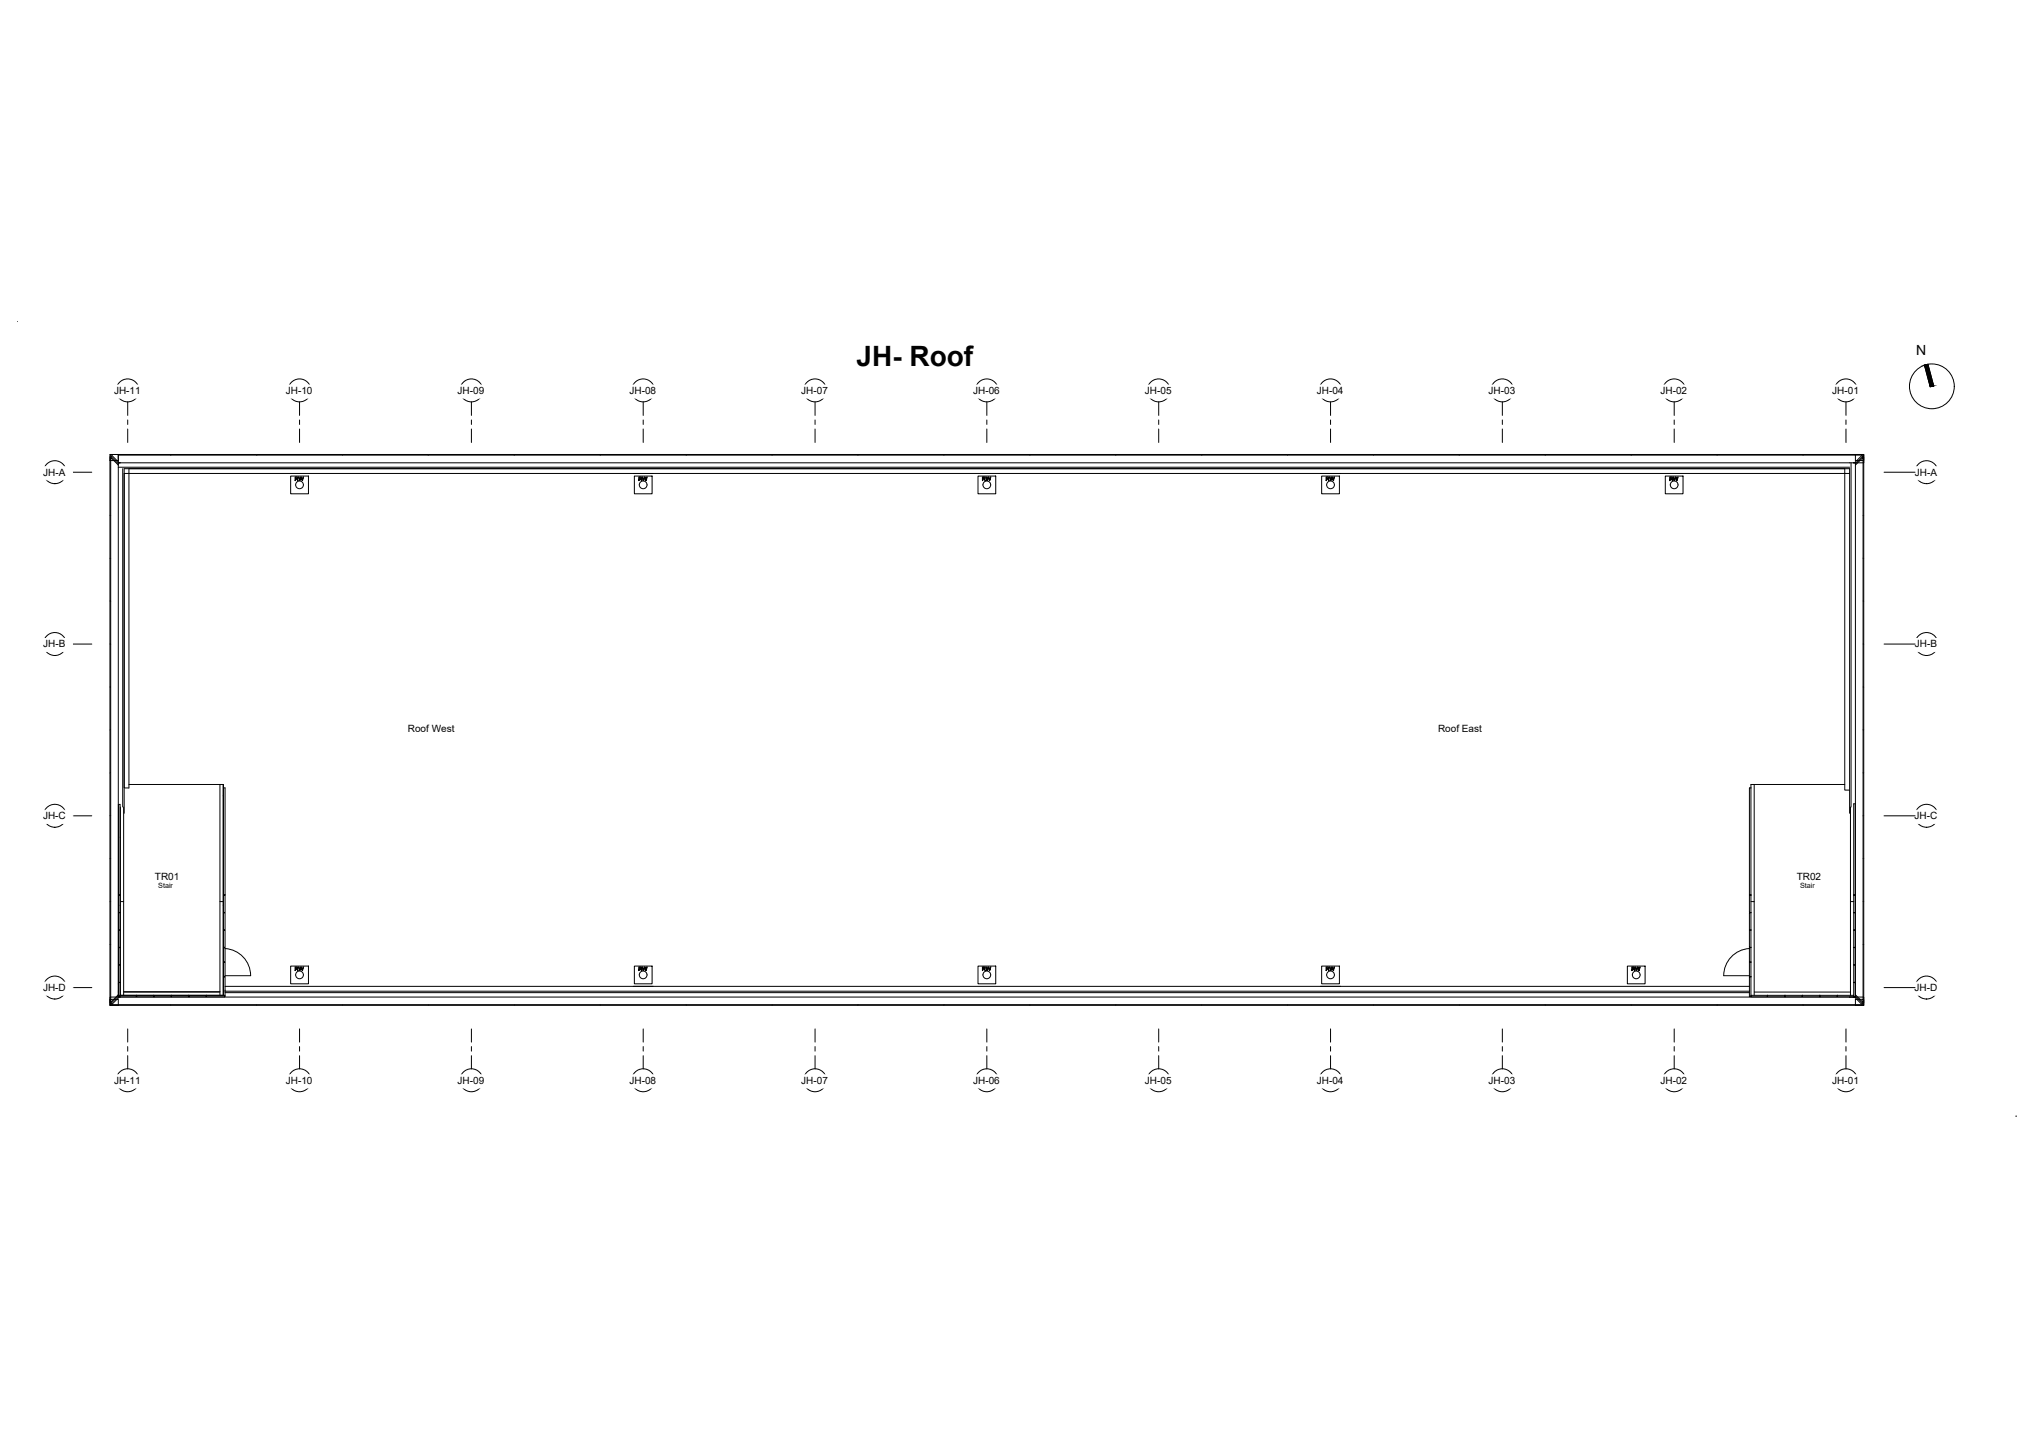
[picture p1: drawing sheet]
<svg xmlns="http://www.w3.org/2000/svg" width="1189mm" height="841mm" viewBox="0 0 1189 841" stroke-linecap="round" stroke-linejoin="round" font-family="sans-serif">
<!-- layer: A-DOOR -->
<path d="M132 555a16 16 0 0 1 15 16h-15M1023 555a16 16 0 0 0-15 16h15" fill="none" stroke="#000" stroke-width=".58"/>
<!-- layer: A-WALL -->
<g fill="none" stroke="#000" stroke-width=".58">
<path d="M69 272h.1M69 273h1013M72 274v198M75 274v187h-2v-187h1009v202M1079 274v188h3M1082 277h-1009v199M1082 271v201M130 459l1 2M70 472v110h60v-123h-1v123M72 472v110M130 465h1M1024 461v-2h2v123"/>
<path d="M1082 472v110M70 490h.1M70 529h.1M70 523v1M70 534h.1M70 527h2M129 527h1M130 529h1M131 523v1M131 534h.1M1024 523v1M1024 534h.1"/>
<path d="M1024 527h2M1082 527h2M1084 523v1M1084 534h.1M70 544h.1M70 554h.1M131 544h.1M131 554h.1M1024 544h.1M1024 554h.1M1084 544h.1M1084 554h.1"/>
<path d="M69 580v3h1016M69 580h.1M69 576v-305h1016v305M70 564h.1M70 575h.1M131 563h.1M131 571h.1M132 580h.1M132 580h891M132 577h891M1024 563h.1M1024 571h.1"/>
<path d="M1084 564h.1M1084 575h.1M1085 576h.1M69 581h.1M72 580h57M132 581h891M1024 582h.1M1026 580h56M1033 582h1M1044 582h.1M1054 582h.1M1064 582h.1"/>
<path d="M1074 582h1M1082 583h.1M1084 582h.1M1085 582h.1"/>
</g>
<!-- layer: A-GLAZ-CWMG -->
<path d="M64 269h5v-3h-5v322h5v-4h-4v4M65 266v3M69 266h1021v5h-6h1l4-4M1088 267h1l-4 4v1l4-4v318l-4-4v-6M1089 266v3h-4v-3h5v321M1090 266h-1021v5h1l-5-4 4 4v1l-4-4v318l4-4v1l-4 4 5-4M69 576v4M64 588h1026M65 583l-1 5h1026v-5h-8M65 583h4M1088 587h1l-4-4v-1v1h-1h1l4 4M1090 584v4h-5v-4h4v4" fill="none" stroke="#000" stroke-width=".58"/>
<!-- layer: A-GLAZ-CURT -->
<g fill="none" stroke="#000" stroke-width=".58">
<path d="M69 470h1v53h-1zM131 461h1v62h-1zM1023 461h1v62h-1zM1084 470h1v53h-1zM70 534h-1v-10h1v59h-1v-8h1h-1v-11h1M70 534h-1v10h1M131 534h1v10h-1M131 534h1v-10h-1v58M1024 534h-1v-10h1v59h-1v-12h1M1024 534h-1v10h1M1084 534h1v-10h-1v59h1v-8h-1h1v-11h-1M1084 534h1v10h-1"/>
<path d="M70 554h-1v10h1M70 544h-1v10h1M131 554h1v9h-1M131 544h1v10h-1M1024 554h-1v9h1M1024 544h-1v10h1M1084 554h1v10h-1M1084 544h1v10h-1M131 571h1l-1 12M131 563h1v8h-1M1024 563h-1v8h1M110 582v1h-10v-1v1h-10v-1v1h-10v-1v1h-11v-1h62v1h-10v-1"/>
<path d="M111 582v1h10v-1M1033 582v1h-9v-1h60v1h-9v-1M1034 582v1h10v-1M1044 582v1h10v-1M1054 582v1h10v-1v1h10v-1"/>
</g>
<!-- layer: P-SANR-FIXT -->
<g fill="none" stroke="#000" stroke-width=".58">
<path d="M170 278h10v11h-10zM173 279h1v1v1l-1-1v1zM173 279l1 1h-1zM175 279v2l1-2 1 2 1-2-1 2-1-2-1 2zM370 277h12M371 278h10v11h-10zM374 279h1v1v1l-1-1v1zM374 279h1l-1 1zM375 279l1 2 1-2 1 2 1-2-1 2-1-2-1 2zM572 278h10v11h-10zM575 279h1v1v1l-1-1v1zM575 279h1l-1 1z"/>
<path d="M576 279l1 2 1-2 1 2v-2v2l-1-2-1 2zM772 277h12M773 278h10v11h-10zM775 279h2v1v1l-1-1-1 1zM776 279h1l-1 1zM777 279l1 2 1-2 1 2v-2v2l-1-2-1 2zM974 278h10v11h-10zM976 279h2v1v1l-1-1-1 1zM977 279l1 1h-1zM978 279l1 2 1-2 1 2v-2v2l-1-2-1 2zM170 565h10v10h-10zM173 565l1 1v1v1l-1-1v1z"/>
<path d="M173 566h1h-1zM175 565v2l1-2 1 2 1-2-1 3-1-2-1 2zM370 577h12M371 565h10v10h-10zM374 565l1 1v1v1l-1-1v1zM374 566h1h-1zM375 565l1 2 1-2 1 2 1-2-1 3-1-2-1 2zM572 565h10v10h-10zM575 565l1 1v1v1l-1-1v1zM575 566h1h-1zM576 565l1 2 1-2 1 2v-2v3l-1-2-1 2zM772 577h12"/>
<path d="M773 565h10v10h-10zM775 565l2 1v1v1l-1-1-1 1zM776 566h1h-1zM777 565l1 2 1-2 1 2v-2v3l-1-2-1 2zM952 565h10v10h-10zM954 565l2 1-1 1 1 1-1-1-1 1zM955 566h1h-1zM956 565l1 2v-2l1 2 1-2v3l-1-2-1 2z"/>
<circle cx="175" cy="284" r="2.3"/>
<circle cx="376" cy="284" r="2.3"/>
<circle cx="577" cy="284" r="2.3"/>
<circle cx="778" cy="284" r="2.3"/>
<circle cx="979" cy="284" r="2.3"/>
<circle cx="175" cy="570" r="2.3"/>
<circle cx="376" cy="570" r="2.3"/>
<circle cx="577" cy="570" r="2.3"/>
<circle cx="778" cy="570" r="2.3"/>
<circle cx="957" cy="570" r="2.3"/>
</g>
<!-- layer: A-ROOF -->
<path d="M75 459h54M1026 459h53M72 580h57" fill="none" stroke="#000" stroke-width=".58"/>
<!-- layer: S-GRID-IDEN -->
<g fill="none" stroke="#000" stroke-width=".58">
<circle cx="75" cy="228" r="7"/>
<circle cx="175" cy="228" r="7"/>
<circle cx="276" cy="228" r="7"/>
<circle cx="376" cy="228" r="7"/>
<circle cx="477" cy="228" r="7"/>
<circle cx="577" cy="228" r="7"/>
<circle cx="678" cy="228" r="7"/>
<circle cx="778" cy="228" r="7"/>
<circle cx="879" cy="228" r="7"/>
<circle cx="979" cy="228" r="7"/>
<circle cx="1079" cy="228" r="7"/>
<circle cx="32" cy="276" r="7"/>
<circle cx="1127" cy="276" r="7"/>
<circle cx="32" cy="377" r="7"/>
<circle cx="1127" cy="377" r="7"/>
<circle cx="32" cy="477" r="7"/>
<circle cx="1127" cy="477" r="7"/>
<circle cx="32" cy="578" r="7"/>
<circle cx="1127" cy="578" r="7"/>
<circle cx="75" cy="632" r="7"/>
<circle cx="175" cy="632" r="7"/>
<circle cx="276" cy="632" r="7"/>
<circle cx="376" cy="632" r="7"/>
<circle cx="477" cy="632" r="7"/>
<circle cx="577" cy="632" r="7"/>
<circle cx="678" cy="632" r="7"/>
<circle cx="778" cy="632" r="7"/>
<circle cx="879" cy="632" r="7"/>
<circle cx="979" cy="632" r="7"/>
<circle cx="1079" cy="632" r="7"/>
</g>
<g fill="#fff" stroke="#fff" stroke-width=".58">
<path d="M1071 225v8l21-8zM1071 233l21-8v8z"/>
<path d="M970 225v8l21-8zM970 233l21-8v8z"/>
<path d="M870 225v8l21-8zM870 233l21-8v8z"/>
<path d="M769 225v8l21-8zM769 233l21-8v8z"/>
<path d="M669 225v8l21-8zM669 233l21-8v8z"/>
<path d="M568 225v8l21-8zM568 233l21-8v8z"/>
<path d="M468 225v8l21-8zM468 233l21-8v8z"/>
<path d="M367 225v8l21-8zM367 233l21-8v8z"/>
<path d="M267 225v8l21-8zM267 233l21-8v8z"/>
<path d="M166 225v8l21-8zM166 233l21-8v8z"/>
<path d="M66 225v8l21-8zM66 233l21-8v8z"/>
<path d="M1119 273v8l18-8zM1119 281l18-8v8z"/>
<path d="M1119 373v8l18-8zM1119 381l18-8v8z"/>
<path d="M1119 474v8l18-8zM1119 482l18-8v8z"/>
<path d="M1119 574v8l18-8zM1119 582l18-8v8z"/>
<path d="M24 273v8l18-8zM24 281l18-8v8z"/>
<path d="M24 373v8l18-8zM24 381l18-8v8z"/>
<path d="M24 474v8l19-8zM24 482l19-8v8z"/>
<path d="M24 574v8l19-8zM24 582l19-8v8z"/>
<path d="M1071 629v7l21-7zM1071 636l21-7v7z"/>
<path d="M970 629v7l21-7zM970 636l21-7v7z"/>
<path d="M870 629v7l21-7zM870 636l21-7v7z"/>
<path d="M769 629v7l21-7zM769 636l21-7v7z"/>
<path d="M669 629v7l21-7zM669 636l21-7v7z"/>
<path d="M568 629v7l21-7zM568 636l21-7v7z"/>
<path d="M468 629v7l21-7zM468 636l21-7v7z"/>
<path d="M367 629v7l21-7zM367 636l21-7v7z"/>
<path d="M267 629v7l21-7zM267 636l21-7v7z"/>
<path d="M166 629v7l21-7zM166 636l21-7v7z"/>
<path d="M66 629v7l21-7zM66 636l21-7v7z"/>
</g>
<!-- layer: S-GRID -->
<g fill="none" stroke="#000" stroke-width=".58">
<path d="M75 235v8M175 235v8M276 235v8M376 235v8M477 235v8M577 235v8M678 235v8M778 235v8M879 235v8M979 235v8M1080 235v8M75 246v2"/>
<path d="M75 251v8M175 246v2M175 251v8M276 246v2M276 251v8M376 246v2M376 251v8M477 246v2M477 251v8M577 246v2M577 251v8M678 246v2"/>
<path d="M678 251v8M778 246v2M778 251v8M879 246v2M879 251v8M979 246v2M979 251v8M1080 246v2M1080 251v8M39 276h15M1102 276h18M39 377h15"/>
<path d="M1102 377h18M39 477h15M1102 477h18M39 578h15M1102 578h18M75 602v7M75 612v3M75 617v8M175 602v7M175 612v3M175 617v8M276 602v7"/>
<path d="M276 612v3M276 617v8M376 602v7M376 612v3M376 617v8M477 602v7M477 612v3M477 617v8M577 602v7M577 612v3M577 617v8M678 602v7"/>
<path d="M678 612v3M678 617v8M778 602v7M778 612v3M778 617v8M879 602v7M879 612v3M879 617v8M979 602v7M979 612v3M979 617v8M1080 602v7"/>
<path d="M1080 612v3M1080 617v8"/>
</g>
<!-- layer: A-ANNO-NOTE -->
<path d="M1120 200v11l10-11zM1130 200v11h-10z" fill="#fff" stroke="#fff" stroke-width=".58"/>
<g fill="none" stroke="#000" stroke-width=".58">
<path d="M1125 214l2-1 4 13h-2zM1126 213l4 13"/>
<circle cx="1130" cy="226" r="13"/>
</g>
<g fill="#000" stroke="#000" stroke-width=".58">
<path d="M1125 214h3l3 12zM1125 214l2-1 1 1z"/>
<path d="M1125 214l4 12h2zM1129 226h2h-2z"/>
</g>
<!-- layer: 0 -->
<path d="M10 188h.1M1179 653h.1" fill="none" stroke="#000" stroke-width=".58"/>
<text font-size="16.4" x="501" y="214">JH- Roof</text>
<text font-size="8.2" x="1120" y="208">N</text>
<g font-size="5.8">
<text x="67" y="230">JH-11</text>
<text x="167" y="230">JH-10</text>
<text x="268" y="230">JH-09</text>
<text x="368" y="230">JH-08</text>
<text x="469" y="230">JH-07</text>
<text x="569" y="230">JH-06</text>
<text x="670" y="230">JH-05</text>
<text x="770" y="230">JH-04</text>
<text x="871" y="230">JH-03</text>
<text x="971" y="230">JH-02</text>
<text x="1071" y="230">JH-01</text>
<text x="25" y="278">JH-A</text>
<text x="1120" y="278">JH-A</text>
<text x="25" y="379">JH-B</text>
<text x="1120" y="379">JH-B</text>
<text x="238" y="428">Roof West</text>
<text x="841" y="428">Roof East</text>
<text x="25" y="479">JH-C</text>
<text x="1120" y="479">JH-C</text>
<text x="91" y="515">TR01</text>
<text x="1051" y="515">TR02</text>
<text x="25" y="580">JH-D</text>
<text x="1120" y="580">JH-D</text>
<text x="67" y="634">JH-11</text>
<text x="167" y="634">JH-10</text>
<text x="268" y="634">JH-09</text>
<text x="368" y="634">JH-08</text>
<text x="469" y="634">JH-07</text>
<text x="569" y="634">JH-06</text>
<text x="670" y="634">JH-05</text>
<text x="770" y="634">JH-04</text>
<text x="871" y="634">JH-03</text>
<text x="971" y="634">JH-02</text>
<text x="1071" y="634">JH-01</text>
</g>
<g font-size="4.2">
<text x="93" y="519">Stair</text>
<text x="1053" y="519">Stair</text>
</g>
</svg>
